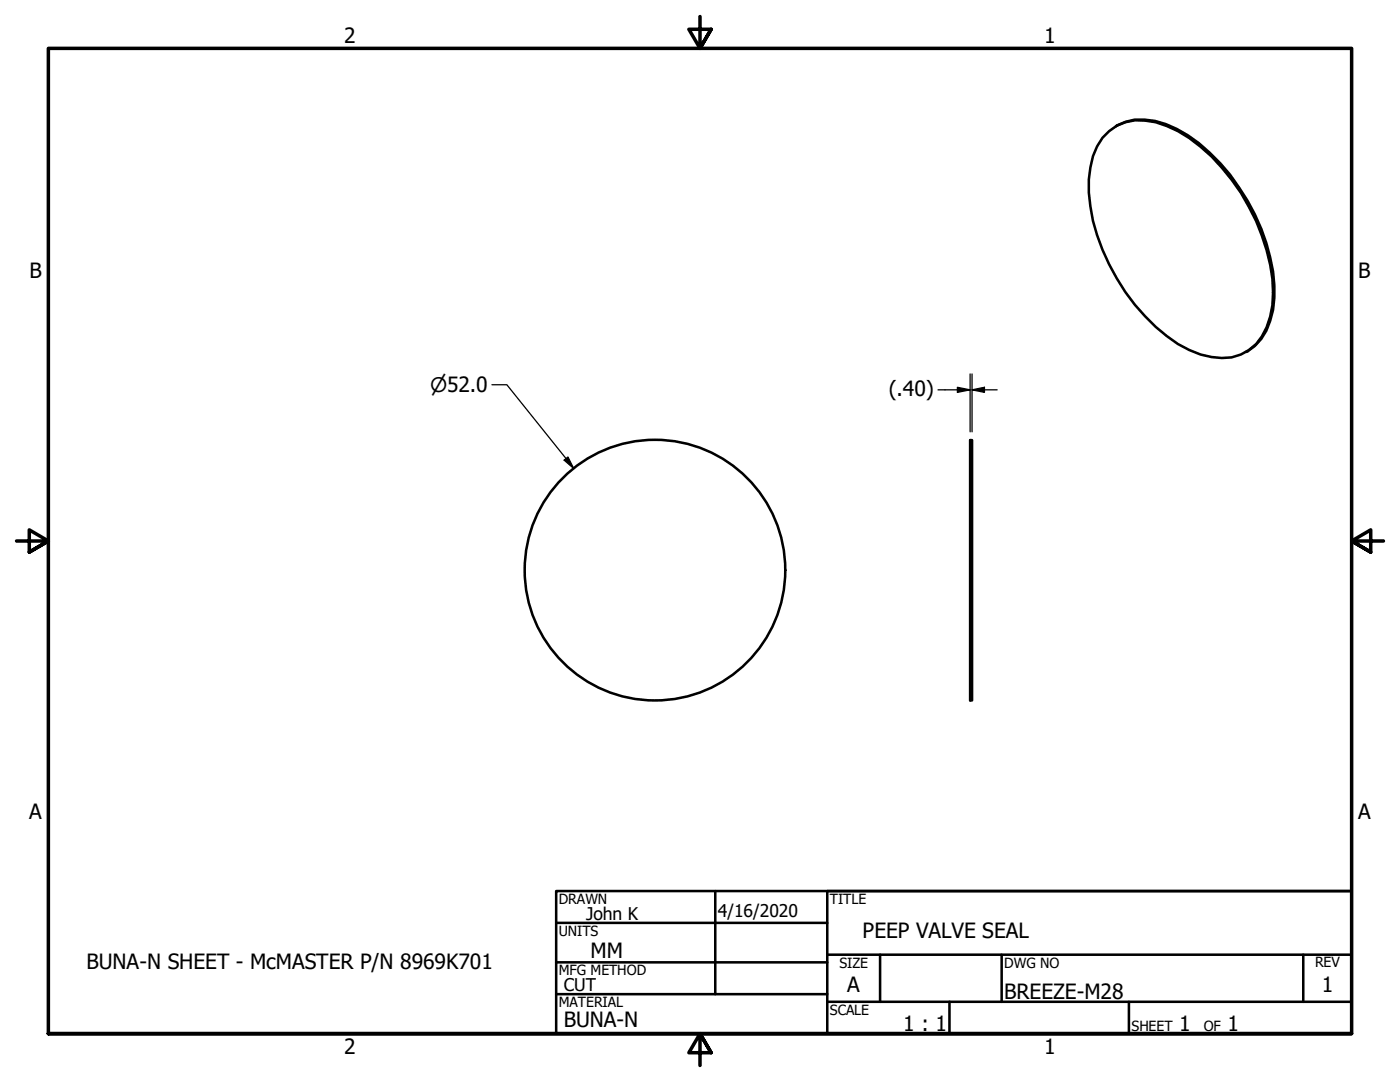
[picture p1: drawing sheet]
<svg xmlns="http://www.w3.org/2000/svg" width="279mm" height="216mm" viewBox="0 0 279 216" stroke-linecap="round" stroke-linejoin="round" font-family="sans-serif">
<!-- layer: Visible (ANSI) -->
<g fill="none" stroke="#000" stroke-width=".51">
<path d="M221.4 26.2a9.1 9.1 0 0 1 7.1-2.1 20.3 20.3 0 0 1 11.1 5.2 42.5 42.5 0 0 1 14.3 26.3 18.3 18.3 0 0 1-2.1 11.5 9.3 9.3 0 0 1-10 4.1 20 20 0 0 1-8.9-4.1 42.3 42.3 0 0 1-15.3-25.9 20.2 20.2 0 0 1 1.3-12l1.1-1.7zM222.7 25.2a10 10 0 0 1 7.8-1.1 26.3 26.3 0 0 1 13 8.5 41.4 41.4 0 0 1 10.8 24.3 16.8 16.8 0 0 1-2.6 10.7l-1.3 1.4-1.7 1.2M193.6 87.8h.4v52h-.4z"/>
<circle cx="130.7" cy="113.8" r="26"/>
</g>
<!-- layer: Border (ANSI) -->
<path d="M139.7 3.3v6.4l-2.2-3.9h4.4l-2.2 3.9 2.2-3.9M3.3 107.9h6.4l-3.9-2.2v4.5l3.9-2.3-3.9 2.3M276.1 107.9h-6.4l3.9-2.2v4.5l-3.9-2.3 3.9 2.3M9.7 206.2v-196.5h260v196.5h-260h260M141.9 210.1l-2.2-3.9 2.2 3.9h-4.4l2.2-3.9v6.4" fill="none" stroke="#000" stroke-width=".7"/>
<!-- layer: Title (ANSI) -->
<g fill="none" stroke="#000" stroke-width=".51">
<path d="M111 177.8h158.7v28.4h-158.7zM142.7 177.8v20.6M269.7 177.8h-104.6v28.4M111 184.1h54.1M111 192h54.1M111 198.4h54.1M165.1 190.5h104.6M165.1 199.9h104.6M175.6 190.5v9.4M189.5 199.9v6.3M199.9 190.5v9.4M225.3 199.9v6.3"/>
<path d="M260.1 190.5v9.4"/>
</g>
<!-- layer: Dimension (ANSI) -->
<path d="M98.2 76.8h3l13.3 16.7M187.2 77.8h6.4M191.1 77.3l2.5 .5-2.5 .5zM193.6 74.6v11.6M194 77.8l2.5-.5v1zM194 77.8h5M194 74.6v11.6M112.6 91.8l.7-.6 1.2 2.3z" fill="none" stroke="#000" stroke-width=".25"/>
<g fill="#000">
<path d="M191.1 77.3l2.5 .5-2.5 .5z" fill-rule="evenodd"/>
<path d="M194 77.8l2.5-.5v1z" fill-rule="evenodd"/>
<path d="M112.6 91.8l.7-.6 1.2 2.3z" fill-rule="evenodd"/>
</g>
<g font-size="4.2">
<text x="68.7" y="8.6">2</text>
<text x="208.4" y="8.6">1</text>
<text x="5.9" y="55.5">B</text>
<text x="271.1" y="55.5">B</text>
<text x="177.4" y="78.9">(.40)</text>
<text x="5.8" y="163.4">A</text>
<text x="271" y="163.4">A</text>
<text x="117.9" y="191.1">MM</text>
<text x="172.1" y="187.2">PEEP VALVE SEAL</text>
<text x="17.3" y="193.3">BUNA-N SHEET - McMASTER P/N 8969K701</text>
<text x="169.1" y="198">A</text>
<text x="263.8" y="198">1</text>
<text x="200.4" y="199.3">BREEZE-M28</text>
<text x="112.5" y="204.9">BUNA-N</text>
<text x="180.3" y="205.7">1 : 1</text>
<text x="235.3" y="205.7">1</text>
<text x="245" y="205.7">1</text>
<text x="68.7" y="210.3">2</text>
<text x="208.4" y="210.3">1</text>
</g>
<text font-size="4" x="85.9" y="78.2">⌀52.0</text>
<g font-size="3.5">
<text x="117" y="183.6">John K</text>
<text x="143.3" y="183.1">4/16/2020</text>
<text x="112.5" y="197.7">CUT</text>
</g>
<g font-size="2.8">
<text x="111.5" y="180.3">DRAWN</text>
<text x="165.6" y="180.3">TITLE</text>
<text x="111.5" y="186.8">UNITS</text>
<text x="111.5" y="194.6">MFG METHOD</text>
<text x="167.5" y="193.1">SIZE</text>
<text x="200.4" y="193.1">DWG NO</text>
<text x="262.4" y="193">REV</text>
<text x="111.5" y="200.9">MATERIAL</text>
<text x="165.6" y="202.5">SCALE</text>
<text x="225.8" y="205.7">SHEET</text>
<text x="240.2" y="205.7">OF</text>
</g>
</svg>
